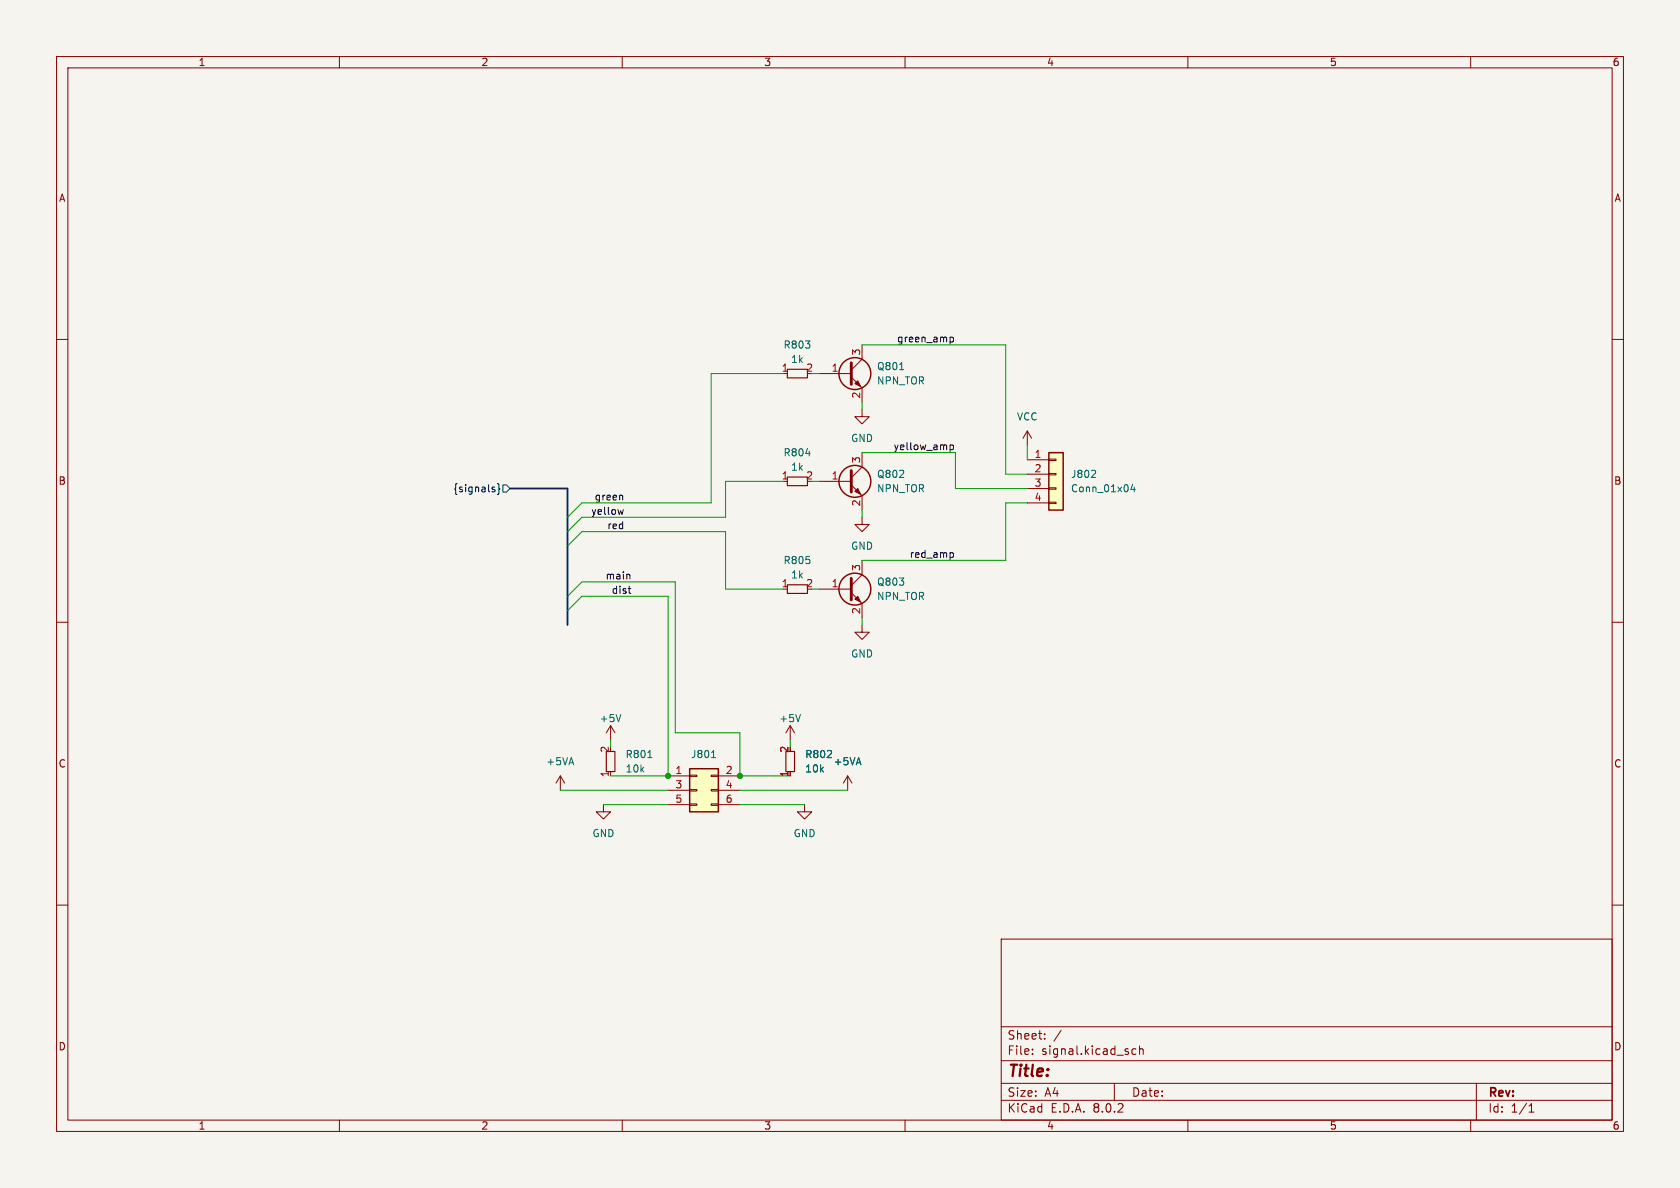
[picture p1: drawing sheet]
<svg xmlns="http://www.w3.org/2000/svg" width="297mm" height="210mm" viewBox="0 0 297 210" stroke-linecap="round" stroke-linejoin="round" font-family="sans-serif">
<path d="M0 0h297v210h-297z" fill="#f5f4ef" stroke="#f5f4ef" stroke-width=".18"/>
<g fill="none" stroke="#840000" stroke-width=".18">
<path d="M10 10h277v190h-277zM12 12h273v186h-273zM60 10v2M110 10v2M160 10v2M210 10v2M260 10v2M10 60h2M285 60h2M144.8 66h5.7M150.5 66.7l1.9 1.9v2.5M152.4 61v2.5l-1.9 1.9"/>
<path d="M181.6 76.2l-.8 1.3M181.6 76.2v2.5M181.6 76.2l.8 1.3M152.4 99.1v2.5l-1.9 1.9M10 110h2M144.8 104.1h5.7M150.5 104.8l1.9 1.9v2.5M152.4 110.5v1.3h1.3l-1.3 1.2-1.3-1.2h1.3M285 110h2M99.1 137.2l-.8 1.2M99.1 137.2v2.5M99.1 137.2l.7 1.2"/>
<path d="M107.9 128.3l-.7 1.2M107.9 128.3v2.5M107.9 128.3l.8 1.2M139.7 128.3l-.8 1.2M139.7 128.3v2.5M139.7 128.3l.8 1.2M149.9 137.2l.7 1.2M149.9 137.2v2.5M149.9 137.2l-.8 1.2M10 160h2M106.7 142.2v1.3h-1.3l1.3 1.3 1.2-1.3h-1.2M142.2 142.2v1.3h1.3l-1.3 1.3-1.2-1.3h1.2"/>
<path d="M285 160h2M177 166h108v32h-108zM60 198v2M110 198v2M160 198v2M177 194.5h108M177 191.5h108M177 187.5h108M177 181.5h108M182.5 186.3v.1M182.5 185.5v.1M184.7 183.6v.1"/>
<path d="M184.7 182.8v.1M187.6 182.1l-1.3 2M197 191.5v3M200.8 185.5l-.4-.1-.3 .3v.4l.1 .2h.6M201.5 185.5l.2-.1 .3 .1 .1 .9M201.5 184.9v1.5M210 198v2M260 198v2M261 191.5v6.5M270.3 196.6h.9M270.3 195.5l.4-.4v1.5"/>
</g>
<path d="M139.2 103.4h3.5v1.5h-3.5zM107.2 132.8h1.5v3.6h-1.5z" fill="none" stroke="#840000" stroke-width=".2"/>
<path d="M159 65.3h.8M109.8 126.3l-.5 1.3M114.5 133.9h.8M141.5 126.3l-.4 1.3" fill="none" stroke="#006464" stroke-width=".18"/>
<path d="M150.5 64.1v3.8M150.5 102.2v3.8" fill="none" stroke="#840000" stroke-width=".51"/>
<g fill="#840000" stroke="#840000" stroke-width=".18">
<path d="M151.1 67.8l.5-.5 .5 1z"/>
<path d="M151.1 105.9l.5-.5 .5 1z"/>
</g>
<g fill="none" stroke="#840000" stroke-width=".25">
<circle cx="151.1" cy="66" r="2.82"/>
<circle cx="151.1" cy="104.1" r="2.82"/>
</g>
<path d="M121.9 135.9h5.1v7.6h-5.1z" fill="#ffffc2"/>
<g fill="none" stroke="#840000" stroke-width=".18">
<path d="M152.4 72.4v1.3h1.3l-1.3 1.2-1.3-1.2h1.3M144.8 85.1h5.7M150.5 85.7l1.9 1.9v2.6M152.4 91.4v1.3h1.3l-1.3 1.3-1.3-1.3h1.3M152.4 80v2.6l-1.9 1.9M118.1 137.2h3.8M118.1 139.7h3.8M121.9 139.6h1.3v.2h-1.3zM121.9 137h1.3v.3h-1.3zM125.7 139.6h1.3v.2h-1.3zM125.7 137h1.3v.3h-1.3zM127 137.2h3.8"/>
<path d="M127 139.7h3.8M118.1 142.2h3.8M121.9 142.1h1.3v.3h-1.3zM125.7 142.1h1.3v.3h-1.3zM127 142.2h3.8"/>
</g>
<g fill="none" stroke="#840000" stroke-width=".25">
<path d="M121.9 135.9h5.1v7.6h-5.1z"/>
<circle cx="151.1" cy="85.1" r="2.82"/>
</g>
<path d="M142.5 80.2h.7M125.8 133.9h.7" fill="none" stroke="#006464" stroke-width=".18"/>
<path d="M139.2 65.3h3.5v1.5h-3.5zM139.2 84.3h3.5v1.6h-3.5zM138.9 132.8h1.6v3.6h-1.6z" fill="none" stroke="#840000" stroke-width=".2"/>
<path d="M150.5 83.2v3.8" fill="none" stroke="#840000" stroke-width=".51"/>
<path d="M151.1 86.9l.5-.5 .5 1z" fill="#840000" stroke="#840000" stroke-width=".18"/>
<path d="M185.4 80h2.6v10.2h-2.6z" fill="#ffffc2"/>
<path d="M181.6 81.3h3.8M181.6 83.8h3.8M181.6 86.4h3.8M181.6 88.9h3.8M185.4 88.8h1.3v.2h-1.3zM185.4 86.2h1.3v.3h-1.3zM185.4 83.7h1.3v.2h-1.3zM185.4 81.2h1.3v.2h-1.3z" fill="none" stroke="#840000" stroke-width=".18"/>
<path d="M185.4 80h2.6v10.2h-2.6z" fill="none" stroke="#840000" stroke-width=".25"/>
<path d="M193.6 83.2l.1 .2-.1 .3-.7 .7h.8M200.2 85.6l-.3 .9h.8M200.5 86.1v.8" fill="none" stroke="#006464" stroke-width=".18"/>
<path d="M87.2 86.5l.3 .1v.2l-.2 .1h-.2M87.2 86.1l.3 .1M87.9 85.5l.3 .2v.6l.2 .2-.2 .1v.6l-.3 .2M88.9 85.7h.6l.7 .7-.7 .6h-.6z" fill="none" stroke="#000084" stroke-width=".18"/>
<path d="M168 59.7l.3-.1 .3 .2-.2 .6h-.4M168 78.7h.3l.3 .2-.2 .5h-.4M168 78.7v1.2M110 87.6l.1 .8M110.2 90.1l-.2 .8-.3-.6M168.1 97.7h.2l.3 .2-.1 .5-.4 .1M111.1 104.1h.4M111.3 101.6l.1 .8M111.3 104.8l.2 .1" fill="none" stroke="#0f0f0f" stroke-width=".18"/>
<path d="M90.2 86.4h10.1v24.1" fill="none" stroke="#000084" stroke-width=".3"/>
<g fill="none" stroke="#009600" stroke-width=".18">
<path d="M138.4 66h-12.7v22.9h-22.8l-2.6 2.5M143.5 66h1.3M152.4 71.1v1.3M152.4 61h25.4v22.8h3.8M181.6 78.7v2.6M100.3 96.5l2.6-2.5h25.4v10.1h10.1M138.4 85.1h-10.1v6.3h-25.4l-2.6 2.6M143.5 85.1h1.3M152.4 90.2v1.2M152.4 80h16.5v6.4h12.7M181.6 88.9h-3.8v10.2h-25.4M100.3 105.4l2.6-2.5h16.5v26.6h11.4v7.7h8.9"/>
<path d="M100.3 108l2.6-2.6h15.2v31.8h-10.2M143.5 104.1h1.3M152.4 109.2v1.3M99.1 139.7h19M107.9 130.8v1.3M130.8 139.7h19.1M139.7 130.8v1.3M106.7 142.2h11.4M130.8 142.2h11.4"/>
</g>
<g fill="#009600" stroke="#009600" stroke-width=".18">
<circle cx="118.1" cy="137.2" r=".46"/>
<circle cx="130.8" cy="137.2" r=".46"/>
</g>
<text font-size="2.8" fill="#840000" x="178" y="190.9">Title:</text>
<g font-size="2.1" fill="#840000">
<text x="178" y="184">Sheet:</text>
<text x="178" y="186.7">File:</text>
<text x="184.1" y="186.7">signal.kicad_sch</text>
<text x="178" y="196.9">KiCad</text>
<text x="178" y="194.1">Size:</text>
<text x="184.7" y="194.1">A4</text>
<text x="185.7" y="196.9">E.D.A.</text>
<text x="193.3" y="196.9">8.0.2</text>
<text x="200" y="194.1">Date:</text>
<text x="263" y="194.3">Rev:</text>
<text x="263" y="196.9">Id:</text>
<text x="267.1" y="196.9">1/1</text>
</g>
<g font-size="1.8" fill="#840000">
<text x="35" y="11.9">1</text>
<text x="85" y="11.9">2</text>
<text x="135" y="11.9">3</text>
<text x="185" y="11.9">4</text>
<text x="235" y="11.9">5</text>
<text x="285" y="11.9">6</text>
<text x="10.3" y="35.9">A</text>
<text x="285.3" y="35.9">A</text>
<text x="10.3" y="85.9">B</text>
<text x="285.3" y="85.9">B</text>
<text x="10.3" y="135.9">C</text>
<text x="285.3" y="135.9">C</text>
<text x="10.3" y="185.9">D</text>
<text x="285.3" y="185.9">D</text>
<text x="35" y="199.9">1</text>
<text x="85" y="199.9">2</text>
<text x="135" y="199.9">3</text>
<text x="185" y="199.9">4</text>
<text x="235" y="199.9">5</text>
<text x="285" y="199.9">6</text>
</g>
<g font-size="1.8" fill="#a90000">
<text x="138.1" y="65.8">1</text>
<text x="142.4" y="65.8">2</text>
<text x="146.9" y="65.8">1</text>
<text x="152.1" y="62.9" transform="rotate(-90 152.1 62.9)">3</text>
<text x="152.1" y="70.6" transform="rotate(-90 152.1 70.6)">2</text>
<text x="152.1" y="82" transform="rotate(-90 152.1 82)">3</text>
<text x="182.8" y="81">1</text>
<text x="182.8" y="83.6">2</text>
<text x="138.1" y="84.8">1</text>
<text x="142.4" y="84.8">2</text>
<text x="146.9" y="84.8">1</text>
<text x="152.1" y="89.6" transform="rotate(-90 152.1 89.6)">2</text>
<text x="182.8" y="86.1">3</text>
<text x="182.8" y="88.6">4</text>
<text x="152.1" y="101" transform="rotate(-90 152.1 101)">3</text>
<text x="138.1" y="103.9">1</text>
<text x="142.4" y="103.9">2</text>
<text x="146.9" y="103.9">1</text>
<text x="152.1" y="108.7" transform="rotate(-90 152.1 108.7)">2</text>
<text x="107.7" y="137.5" transform="rotate(-90 107.7 137.5)">1</text>
<text x="107.7" y="133.2" transform="rotate(-90 107.7 133.2)">2</text>
<text x="119.3" y="136.9">1</text>
<text x="128.2" y="136.9">2</text>
<text x="139.4" y="137.5" transform="rotate(-90 139.4 137.5)">1</text>
<text x="139.4" y="133.2" transform="rotate(-90 139.4 133.2)">2</text>
<text x="119.3" y="139.4">3</text>
<text x="119.3" y="142">5</text>
<text x="128.2" y="139.4">4</text>
<text x="128.2" y="142">6</text>
</g>
<g font-size="1.8" fill="#006464">
<text x="138.4" y="61.8">R803</text>
<text x="139.7" y="64.4">1k</text>
<text x="154.9" y="65.6">Q801</text>
<text x="154.9" y="68.2">NPN_TOR</text>
<text x="179.7" y="74.5">VCC</text>
<text x="138.4" y="80.9">R804</text>
<text x="139.7" y="83.4">1k</text>
<text x="150.4" y="78.3">GND</text>
<text x="154.9" y="87.2">NPN_TOR</text>
<text x="154.9" y="84.7">Q802</text>
<text x="189.2" y="84.7">J802</text>
<text x="189.2" y="87.2">Conn_01x04</text>
<text x="138.4" y="99.9">R805</text>
<text x="150.4" y="97.4">GND</text>
<text x="139.7" y="102.5">1k</text>
<text x="154.9" y="106.3">NPN_TOR</text>
<text x="154.9" y="103.7">Q803</text>
<text x="150.4" y="116.4">GND</text>
<text x="105.9" y="127.9">+5V</text>
<text x="137.7" y="127.9">+5V</text>
<text x="96.5" y="135.5">+5VA</text>
<text x="110.5" y="134.2">R801</text>
<text x="110.5" y="136.8">10k</text>
<text x="122.1" y="134.2">J801</text>
<text x="142.2" y="134.2">R802</text>
<text x="142.2" y="136.8">10k</text>
<text x="147.3" y="135.5">+5VA</text>
<text x="104.6" y="148.2">GND</text>
<text x="140.2" y="148.2">GND</text>
</g>
<g font-size="1.8" fill="#0f0f0f">
<text x="158.5" y="60.6">green_amp</text>
<text x="157.9" y="79.7">yellow_amp</text>
<text x="105" y="88.6">green</text>
<text x="104.4" y="91.1">yellow</text>
<text x="107.3" y="93.6">red</text>
<text x="160.7" y="98.7">red_amp</text>
<text x="107" y="102.5">main</text>
<text x="108" y="105.1">dist</text>
</g>
<text font-size="1.8" fill="#000084" x="80" y="87.2">{signals}</text>
</svg>
